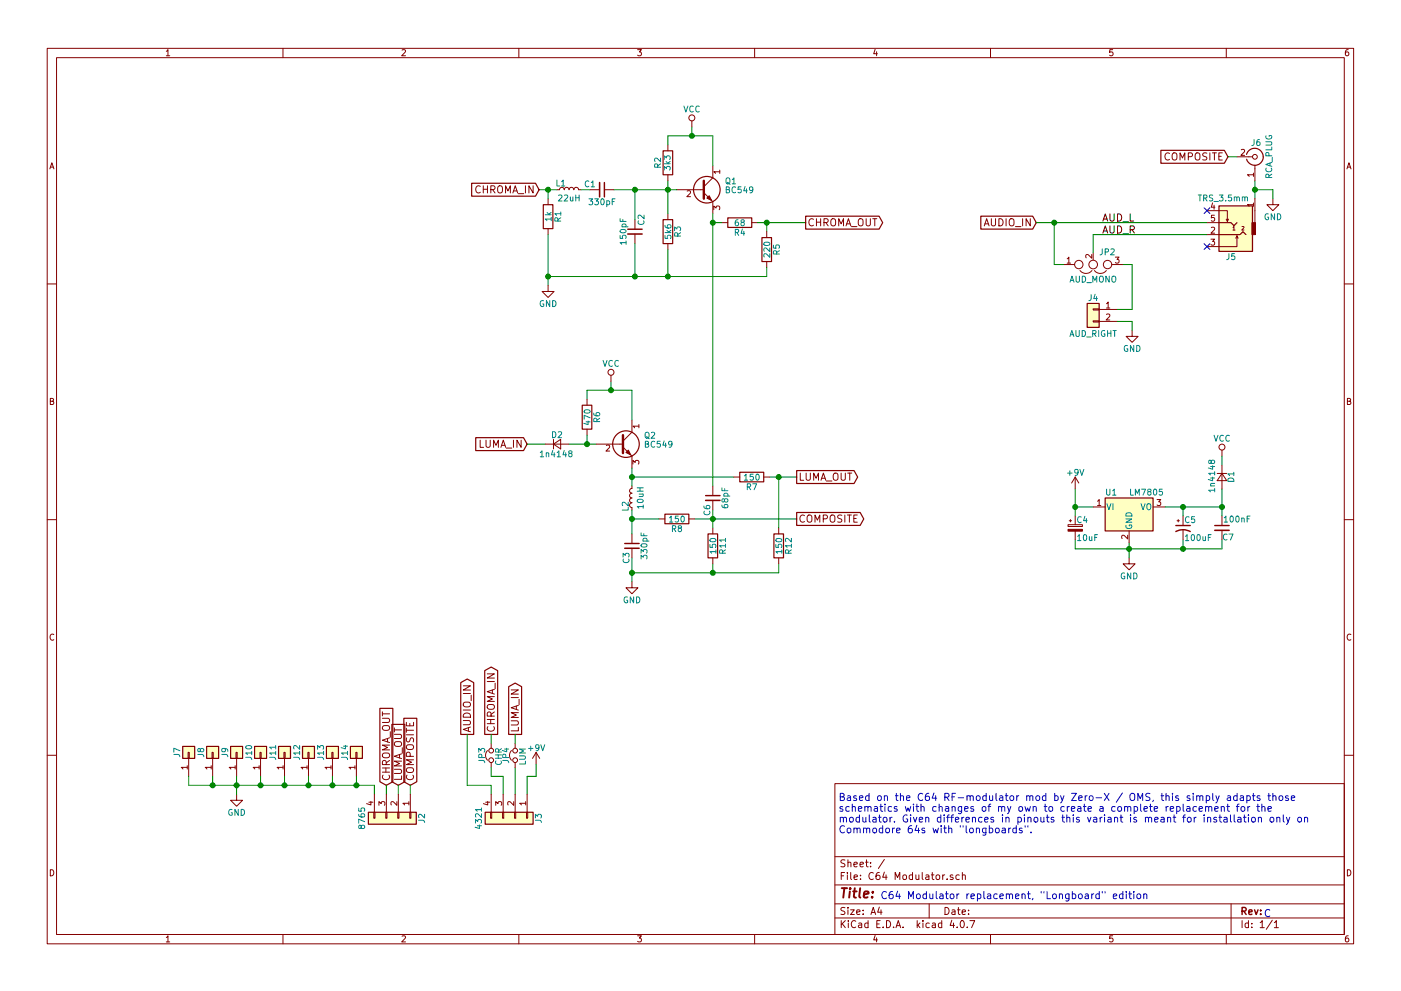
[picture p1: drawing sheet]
EESchema Schematic File Version 2
LIBS:power
LIBS:device
LIBS:switches
LIBS:relays
LIBS:motors
LIBS:transistors
LIBS:conn
LIBS:linear
LIBS:regul
LIBS:74xx
LIBS:cmos4000
LIBS:adc-dac
LIBS:memory
LIBS:xilinx
LIBS:microcontrollers
LIBS:dsp
LIBS:microchip
LIBS:analog_switches
LIBS:motorola
LIBS:texas
LIBS:intel
LIBS:audio
LIBS:interface
LIBS:digital-audio
LIBS:philips
LIBS:display
LIBS:cypress
LIBS:siliconi
LIBS:opto
LIBS:atmel
LIBS:contrib
LIBS:valves
LIBS:rca_plug
LIBS:trs_3.5mm
LIBS:6569_modulator
LIBS:C64 Modulator-cache
EELAYER 25 0
EELAYER END
$Descr A4 11693 8268
encoding utf-8
Sheet 1 1
Title ""
Date ""
Rev ""
Comp ""
Comment1 ""
Comment2 ""
Comment3 ""
Comment4 ""
$EndDescr
$Comp
L VCC #PWR01
U 1 1
P 5775 1050
F 0 "#PWR01" H 5775 900 50  0001 C CNN
F 1 "VCC" H 5775 1200 50  0000 C CNN
F 2 "" H 5775 1050 50  0001 C CNN
F 3 "" H 5775 1050 50  0001 C CNN
	1    5775 1050
	1    0    0    -1  
$EndComp
$Comp
L BC549 Q1
U 1 1
P 5850 1575
F 0 "Q1" H 6050 1650 50  0000 L CNN
F 1 "BC549" H 6050 1575 50  0000 L CNN
F 2 "TO_SOT_Packages_THT:TO-92_Inline_Wide" H 6050 1500 50  0001 L CIN
F 3 "" H 5850 1575 50  0001 L CNN
	1    5850 1575
	1    0    0    -1  
$EndComp
Wire Wire Line
	5950 1125 5950 1375
$Comp
L R R2
U 1 1
P 5575 1350
F 0 "R2" V 5655 1350 50  0000 C CNN
F 1 "3k3" V 5575 1350 50  0000 C CNN
F 2 "Resistors_THT:R_Axial_DIN0207_L6.3mm_D2.5mm_P10.16mm_Horizontal" V 5505 1350 50  0001 C CNN
F 3 "" H 5575 1350 50  0001 C CNN
	1    5575 1350
	-1   0    0    1   
$EndComp
$Comp
L R R3
U 1 1
P 5575 1925
F 0 "R3" V 5655 1925 50  0000 C CNN
F 1 "5k6" V 5575 1925 50  0000 C CNN
F 2 "Resistors_THT:R_Axial_DIN0207_L6.3mm_D2.5mm_P10.16mm_Horizontal" V 5505 1925 50  0001 C CNN
F 3 "" H 5575 1925 50  0001 C CNN
	1    5575 1925
	1    0    0    -1  
$EndComp
Wire Wire Line
	5575 1500 5575 1775
Wire Wire Line
	5125 1575 5650 1575
Connection ~ 5575 1575
$Comp
L C_Small C1
U 1 1
P 5025 1575
F 0 "C1" V 4975 1425 50  0000 L CNN
F 1 "330pF" V 5125 1575 50  0000 C CNN
F 2 "Capacitors_THT:C_Disc_D4.7mm_W2.5mm_P5.00mm" H 5025 1575 50  0001 C CNN
F 3 "" H 5025 1575 50  0001 C CNN
	1    5025 1575
	0    1    1    0   
$EndComp
$Comp
L L_Small L1
U 1 1
P 4750 1575
F 0 "L1" V 4800 1600 50  0000 L CNN
F 1 "22uH" V 4675 1575 50  0000 C CNN
F 2 "Inductors_THT:L_Axial_L6.6mm_D2.7mm_P10.16mm_Horizontal_Vishay_IM-2" H 4750 1575 50  0001 C CNN
F 3 "" H 4750 1575 50  0001 C CNN
	1    4750 1575
	0    -1   -1   0   
$EndComp
Wire Wire Line
	4850 1575 4925 1575
$Comp
L R R1
U 1 1
P 4575 1800
F 0 "R1" V 4655 1800 50  0000 C CNN
F 1 "1k" V 4575 1800 50  0000 C CNN
F 2 "Resistors_THT:R_Axial_DIN0207_L6.3mm_D2.5mm_P10.16mm_Horizontal" V 4505 1800 50  0001 C CNN
F 3 "" H 4575 1800 50  0001 C CNN
	1    4575 1800
	1    0    0    -1  
$EndComp
Wire Wire Line
	4500 1575 4650 1575
Wire Wire Line
	4575 1575 4575 1650
$Comp
L C_Small C2
U 1 1
P 5300 1925
F 0 "C2" V 5350 1975 50  0000 L CNN
F 1 "150pF" V 5200 1925 50  0000 C CNN
F 2 "Capacitors_THT:C_Disc_D4.7mm_W2.5mm_P5.00mm" H 5300 1925 50  0001 C CNN
F 3 "" H 5300 1925 50  0001 C CNN
	1    5300 1925
	1    0    0    -1  
$EndComp
Connection ~ 5300 1575
Wire Wire Line
	4575 1950 4575 2375
Wire Wire Line
	5575 2300 5575 2075
Wire Wire Line
	5300 1575 5300 1825
$Comp
L R R4
U 1 1
P 6175 1850
F 0 "R4" V 6255 1850 50  0000 C CNN
F 1 "68" V 6175 1850 50  0000 C CNN
F 2 "Resistors_THT:R_Axial_DIN0207_L6.3mm_D2.5mm_P10.16mm_Horizontal" V 6105 1850 50  0001 C CNN
F 3 "" H 6175 1850 50  0001 C CNN
	1    6175 1850
	0    1    1    0   
$EndComp
Wire Wire Line
	5950 1775 5950 4050
Wire Wire Line
	5950 1850 6025 1850
Wire Wire Line
	6325 1850 6725 1850
Wire Wire Line
	6400 1850 6400 1925
$Comp
L R R5
U 1 1
P 6400 2075
F 0 "R5" V 6480 2075 50  0000 C CNN
F 1 "220" V 6400 2075 50  0000 C CNN
F 2 "Resistors_THT:R_Axial_DIN0207_L6.3mm_D2.5mm_P10.16mm_Horizontal" V 6330 2075 50  0001 C CNN
F 3 "" H 6400 2075 50  0001 C CNN
	1    6400 2075
	1    0    0    -1  
$EndComp
Wire Wire Line
	6400 2300 6400 2225
Wire Wire Line
	4575 2300 6400 2300
Connection ~ 5575 2300
Wire Wire Line
	5300 2025 5300 2300
Connection ~ 5300 2300
Connection ~ 6400 1850
Text GLabel 6725 1850 2    60   Output ~ 0
CHROMA_OUT
Text GLabel 4500 1575 0    60   Input ~ 0
CHROMA_IN
Connection ~ 4575 1575
$Comp
L BC549 Q2
U 1 1
P 5175 3700
F 0 "Q2" H 5375 3775 50  0000 L CNN
F 1 "BC549" H 5375 3700 50  0000 L CNN
F 2 "TO_SOT_Packages_THT:TO-92_Inline_Wide" H 5375 3625 50  0001 L CIN
F 3 "" H 5175 3700 50  0001 L CNN
	1    5175 3700
	1    0    0    -1  
$EndComp
$Comp
L R R6
U 1 1
P 4900 3475
F 0 "R6" V 4980 3475 50  0000 C CNN
F 1 "470" V 4900 3475 50  0000 C CNN
F 2 "Resistors_THT:R_Axial_DIN0207_L6.3mm_D2.5mm_P10.16mm_Horizontal" V 4830 3475 50  0001 C CNN
F 3 "" H 4900 3475 50  0001 C CNN
	1    4900 3475
	1    0    0    -1  
$EndComp
Wire Wire Line
	4900 3625 4900 3700
Wire Wire Line
	4750 3700 4975 3700
Wire Wire Line
	4900 3325 4900 3250
Wire Wire Line
	4900 3250 5275 3250
Wire Wire Line
	5275 3250 5275 3500
Text GLabel 4400 3700 0    60   Input ~ 0
LUMA_IN
$Comp
L D_Small D2
U 1 1
P 4650 3700
F 0 "D2" H 4600 3780 50  0000 L CNN
F 1 "1n4148" H 4500 3620 50  0000 L CNN
F 2 "Diodes_THT:D_DO-35_SOD27_P7.62mm_Horizontal" V 4650 3700 50  0001 C CNN
F 3 "" V 4650 3700 50  0001 C CNN
	1    4650 3700
	1    0    0    -1  
$EndComp
Connection ~ 4900 3700
Wire Wire Line
	4400 3700 4550 3700
Wire Wire Line
	5275 3900 5275 4050
Wire Wire Line
	5275 3975 6125 3975
Connection ~ 5275 3975
$Comp
L L_Small L2
U 1 1
P 5275 4150
F 0 "L2" V 5325 4175 50  0000 L CNN
F 1 "10uH" V 5200 4150 50  0000 C CNN
F 2 "Inductors_THT:L_Axial_L6.6mm_D2.7mm_P10.16mm_Horizontal_Vishay_IM-2" H 5275 4150 50  0001 C CNN
F 3 "" H 5275 4150 50  0001 C CNN
	1    5275 4150
	-1   0    0    1   
$EndComp
Wire Wire Line
	5275 4250 5275 4450
Wire Wire Line
	5275 4325 5500 4325
$Comp
L GND #PWR02
U 1 1
P 4575 2375
F 0 "#PWR02" H 4575 2125 50  0001 C CNN
F 1 "GND" H 4575 2225 50  0000 C CNN
F 2 "" H 4575 2375 50  0001 C CNN
F 3 "" H 4575 2375 50  0001 C CNN
	1    4575 2375
	1    0    0    -1  
$EndComp
Connection ~ 4575 2300
$Comp
L C_Small C3
U 1 1
P 5275 4550
F 0 "C3" V 5225 4400 50  0000 L CNN
F 1 "330pF" V 5375 4550 50  0000 C CNN
F 2 "Capacitors_THT:C_Disc_D4.7mm_W2.5mm_P5.00mm" H 5275 4550 50  0001 C CNN
F 3 "" H 5275 4550 50  0001 C CNN
	1    5275 4550
	1    0    0    -1  
$EndComp
Connection ~ 5275 4325
Wire Wire Line
	5275 4650 5275 4850
Wire Wire Line
	5775 1050 5775 1125
Wire Wire Line
	5575 1125 5950 1125
Wire Wire Line
	5575 1125 5575 1200
Connection ~ 5775 1125
Wire Wire Line
	5100 3250 5100 3175
Connection ~ 5100 3250
$Comp
L VCC #PWR03
U 1 1
P 5100 3175
F 0 "#PWR03" H 5100 3025 50  0001 C CNN
F 1 "VCC" H 5100 3325 50  0000 C CNN
F 2 "" H 5100 3175 50  0001 C CNN
F 3 "" H 5100 3175 50  0001 C CNN
	1    5100 3175
	1    0    0    -1  
$EndComp
$Comp
L GND #PWR04
U 1 1
P 5275 4850
F 0 "#PWR04" H 5275 4600 50  0001 C CNN
F 1 "GND" H 5275 4700 50  0000 C CNN
F 2 "" H 5275 4850 50  0001 C CNN
F 3 "" H 5275 4850 50  0001 C CNN
	1    5275 4850
	1    0    0    -1  
$EndComp
Wire Wire Line
	5275 4775 6500 4775
Connection ~ 5275 4775
$Comp
L C_Small C6
U 1 1
P 5950 4150
F 0 "C6" V 5900 4000 50  0000 L CNN
F 1 "68pF" V 6050 4150 50  0000 C CNN
F 2 "Capacitors_THT:C_Disc_D4.7mm_W2.5mm_P5.00mm" H 5950 4150 50  0001 C CNN
F 3 "" H 5950 4150 50  0001 C CNN
	1    5950 4150
	1    0    0    -1  
$EndComp
Connection ~ 5950 1850
$Comp
L R R11
U 1 1
P 5950 4550
F 0 "R11" V 6030 4550 50  0000 C CNN
F 1 "150" V 5950 4550 50  0000 C CNN
F 2 "Resistors_THT:R_Axial_DIN0207_L6.3mm_D2.5mm_P10.16mm_Horizontal" V 5880 4550 50  0001 C CNN
F 3 "" H 5950 4550 50  0001 C CNN
	1    5950 4550
	1    0    0    -1  
$EndComp
$Comp
L R R12
U 1 1
P 6500 4550
F 0 "R12" V 6580 4550 50  0000 C CNN
F 1 "150" V 6500 4550 50  0000 C CNN
F 2 "Resistors_THT:R_Axial_DIN0207_L6.3mm_D2.5mm_P10.16mm_Horizontal" V 6430 4550 50  0001 C CNN
F 3 "" H 6500 4550 50  0001 C CNN
	1    6500 4550
	1    0    0    -1  
$EndComp
$Comp
L R R8
U 1 1
P 5650 4325
F 0 "R8" V 5730 4325 50  0000 C CNN
F 1 "150" V 5650 4325 50  0000 C CNN
F 2 "Resistors_THT:R_Axial_DIN0207_L6.3mm_D2.5mm_P10.16mm_Horizontal" V 5580 4325 50  0001 C CNN
F 3 "" H 5650 4325 50  0001 C CNN
	1    5650 4325
	0    1    1    0   
$EndComp
Wire Wire Line
	5950 4250 5950 4400
Wire Wire Line
	5800 4325 6650 4325
$Comp
L R R7
U 1 1
P 6275 3975
F 0 "R7" V 6355 3975 50  0000 C CNN
F 1 "150" V 6275 3975 50  0000 C CNN
F 2 "Resistors_THT:R_Axial_DIN0207_L6.3mm_D2.5mm_P10.16mm_Horizontal" V 6205 3975 50  0001 C CNN
F 3 "" H 6275 3975 50  0001 C CNN
	1    6275 3975
	0    1    1    0   
$EndComp
Wire Wire Line
	6425 3975 6650 3975
Text GLabel 6650 3975 2    60   Output ~ 0
LUMA_OUT
Connection ~ 5950 4325
Wire Wire Line
	6500 3975 6500 4400
Connection ~ 6500 3975
Wire Wire Line
	5950 4775 5950 4700
Wire Wire Line
	6500 4775 6500 4700
Connection ~ 5950 4775
Text GLabel 6650 4325 2    60   Output ~ 0
COMPOSITE
Text GLabel 4300 6125 1    60   Output ~ 0
LUMA_IN
Wire Wire Line
	4300 6400 4300 6625
Text GLabel 4100 6125 1    60   Output ~ 0
CHROMA_IN
Wire Wire Line
	4200 6475 4200 6625
Text GLabel 3900 6125 1    60   Output ~ 0
AUDIO_IN
Text GLabel 3425 6550 1    60   Input ~ 0
COMPOSITE
Wire Wire Line
	3425 6550 3425 6625
Text GLabel 3325 6550 1    60   Input ~ 0
LUMA_OUT
Wire Wire Line
	3325 6550 3325 6625
Text GLabel 3225 6550 1    60   Input ~ 0
CHROMA_OUT
Wire Wire Line
	3225 6550 3225 6625
$Comp
L RCA_PLUG J6
U 1 1
P 10475 1300
F 0 "J6" H 10485 1420 50  0000 C CNN
F 1 "RCA_PLUG" V 10590 1300 50  0000 C CNN
F 2 "rca:rca_yellow" H 10475 1300 50  0001 C CNN
F 3 "" H 10475 1300 50  0001 C CNN
	1    10475 1300
	1    0    0    -1  
$EndComp
Text GLabel 10250 1300 0    60   Input ~ 0
COMPOSITE
Wire Wire Line
	10325 1300 10250 1300
$Comp
L GND #PWR05
U 1 1
P 10625 1650
F 0 "#PWR05" H 10625 1400 50  0001 C CNN
F 1 "GND" H 10625 1500 50  0000 C CNN
F 2 "" H 10625 1650 50  0001 C CNN
F 3 "" H 10625 1650 50  0001 C CNN
	1    10625 1650
	1    0    0    -1  
$EndComp
Wire Wire Line
	10475 1500 10475 1650
$Comp
L TRS_3.5mm J5
U 1 1
P 10275 1850
F 0 "J5" H 10275 2140 50  0000 C CNN
F 1 "TRS_3.5mm" H 10125 1650 50  0000 L CNN
F 2 "trs:Tayda_3.5mm_stereo_TRS_jack_A-853" H 10525 1950 50  0001 C CNN
F 3 "" H 10525 1950 50  0001 C CNN
	1    10275 1850
	-1   0    0    1   
$EndComp
Wire Wire Line
	10475 1575 10625 1575
Wire Wire Line
	10625 1575 10625 1650
Connection ~ 10475 1575
NoConn ~ 10075 1750
NoConn ~ 10075 2050
Text GLabel 8650 1850 0    60   Input ~ 0
AUDIO_IN
Text Label 9200 1850 0    60   ~ 0
AUD_L
Text Label 9200 1950 0    60   ~ 0
AUD_R
Wire Wire Line
	8650 1850 10075 1850
Wire Wire Line
	9125 1950 10075 1950
$Comp
L Jumper_NC_Dual JP2
U 1 1
P 9125 2200
F 0 "JP2" H 9175 2100 50  0000 L CNN
F 1 "AUD_MONO" H 9125 2300 50  0000 C BNN
F 2 "Pin_Headers:Pin_Header_Straight_1x03_Pitch2.54mm" H 9125 2200 50  0001 C CNN
F 3 "" H 9125 2200 50  0001 C CNN
	1    9125 2200
	1    0    0    1   
$EndComp
Wire Wire Line
	9125 2100 9125 1950
Wire Wire Line
	8875 2200 8800 2200
Wire Wire Line
	8800 2200 8800 1850
Connection ~ 8800 1850
Wire Wire Line
	9375 2200 9450 2200
Wire Wire Line
	9450 2200 9450 2575
Wire Wire Line
	9450 2575 9325 2575
$Comp
L GND #PWR06
U 1 1
P 1975 6625
F 0 "#PWR06" H 1975 6375 50  0001 C CNN
F 1 "GND" H 1975 6475 50  0000 C CNN
F 2 "" H 1975 6625 50  0001 C CNN
F 3 "" H 1975 6625 50  0001 C CNN
	1    1975 6625
	1    0    0    -1  
$EndComp
Wire Wire Line
	1575 6550 3125 6550
Connection ~ 2775 6550
$Comp
L Conn_01x01 J9
U 1 1
P 1975 6275
F 0 "J9" H 1975 6375 50  0000 C CNN
F 1 " " V 1875 6250 50  0001 C CNN
F 2 "anchors:anchor_circle" H 1975 6275 50  0001 C CNN
F 3 "" H 1975 6275 50  0001 C CNN
	1    1975 6275
	0    -1   -1   0   
$EndComp
Wire Wire Line
	3125 6550 3125 6625
$Comp
L Conn_01x01 J8
U 1 1
P 1775 6275
F 0 "J8" H 1775 6375 50  0000 C CNN
F 1 " " V 1675 6250 50  0001 C CNN
F 2 "anchors:anchor_circle" H 1775 6275 50  0001 C CNN
F 3 "" H 1775 6275 50  0001 C CNN
	1    1775 6275
	0    -1   -1   0   
$EndComp
$Comp
L Conn_01x01 J7
U 1 1
P 1575 6275
F 0 "J7" H 1575 6375 50  0000 C CNN
F 1 " " V 1475 6250 50  0001 C CNN
F 2 "anchors:anchor_circle" H 1575 6275 50  0001 C CNN
F 3 "" H 1575 6275 50  0001 C CNN
	1    1575 6275
	0    -1   -1   0   
$EndComp
Wire Wire Line
	1575 6550 1575 6475
Wire Wire Line
	1775 6475 1775 6550
Connection ~ 2575 6550
$Comp
L Conn_01x01 J10
U 1 1
P 2175 6275
F 0 "J10" H 2175 6375 50  0000 C CNN
F 1 " " V 2075 6250 50  0001 C CNN
F 2 "anchors:anchor_circle" H 2175 6275 50  0001 C CNN
F 3 "" H 2175 6275 50  0001 C CNN
	1    2175 6275
	0    -1   -1   0   
$EndComp
Wire Wire Line
	2175 6475 2175 6550
Connection ~ 2975 6550
Connection ~ 2175 6550
$Comp
L Conn_01x01 J12
U 1 1
P 2575 6275
F 0 "J12" H 2575 6375 50  0000 C CNN
F 1 " " V 2475 6250 50  0001 C CNN
F 2 "anchors:anchor_circle" H 2575 6275 50  0001 C CNN
F 3 "" H 2575 6275 50  0001 C CNN
	1    2575 6275
	0    -1   -1   0   
$EndComp
$Comp
L Conn_01x01 J11
U 1 1
P 2375 6275
F 0 "J11" H 2375 6375 50  0000 C CNN
F 1 " " V 2275 6250 50  0001 C CNN
F 2 "anchors:anchor_circle" H 2375 6275 50  0001 C CNN
F 3 "" H 2375 6275 50  0001 C CNN
	1    2375 6275
	0    -1   -1   0   
$EndComp
Wire Wire Line
	2575 6475 2575 6550
Connection ~ 1775 6550
Wire Wire Line
	2375 6475 2375 6550
Connection ~ 2375 6550
$Comp
L Conn_01x01 J14
U 1 1
P 2975 6275
F 0 "J14" H 2975 6375 50  0000 C CNN
F 1 " " V 2875 6250 50  0001 C CNN
F 2 "anchors:anchor_circle" H 2975 6275 50  0001 C CNN
F 3 "" H 2975 6275 50  0001 C CNN
	1    2975 6275
	0    -1   -1   0   
$EndComp
$Comp
L Conn_01x01 J13
U 1 1
P 2775 6275
F 0 "J13" H 2775 6375 50  0000 C CNN
F 1 " " V 2675 6250 50  0001 C CNN
F 2 "anchors:anchor_circle" H 2775 6275 50  0001 C CNN
F 3 "" H 2775 6275 50  0001 C CNN
	1    2775 6275
	0    -1   -1   0   
$EndComp
Wire Wire Line
	2975 6475 2975 6550
Wire Wire Line
	2775 6475 2775 6550
Wire Wire Line
	1975 6475 1975 6625
Connection ~ 1975 6550
$Comp
L +9V #PWR07
U 1 1
P 4475 6375
F 0 "#PWR07" H 4475 6225 50  0001 C CNN
F 1 "+9V" H 4475 6515 50  0000 C CNN
F 2 "" H 4475 6375 50  0001 C CNN
F 3 "" H 4475 6375 50  0001 C CNN
	1    4475 6375
	1    0    0    -1  
$EndComp
Wire Wire Line
	4400 6475 4400 6625
$Comp
L Jumper_NC_Small JP3
U 1 1
P 4100 6300
F 0 "JP3" H 4100 6380 50  0000 C CNN
F 1 "CHR" H 4110 6240 50  0000 C CNN
F 2 "Pin_Headers:Pin_Header_Straight_1x02_Pitch2.54mm" H 4100 6300 50  0001 C CNN
F 3 "" H 4100 6300 50  0001 C CNN
	1    4100 6300
	0    -1   1    0   
$EndComp
$Comp
L Jumper_NC_Small JP4
U 1 1
P 4300 6300
F 0 "JP4" H 4300 6380 50  0000 C CNN
F 1 "LUM" H 4310 6240 50  0000 C CNN
F 2 "Pin_Headers:Pin_Header_Straight_1x02_Pitch2.54mm" H 4300 6300 50  0001 C CNN
F 3 "" H 4300 6300 50  0001 C CNN
	1    4300 6300
	0    -1   1    0   
$EndComp
Wire Wire Line
	4100 6400 4100 6475
Wire Wire Line
	4100 6475 4200 6475
Wire Wire Line
	4400 6475 4475 6475
Wire Wire Line
	4475 6475 4475 6375
Wire Wire Line
	4300 6125 4300 6200
Wire Wire Line
	4100 6125 4100 6200
Wire Wire Line
	3900 6125 3900 6550
Wire Wire Line
	3900 6550 4100 6550
Wire Wire Line
	4100 6550 4100 6625
$Comp
L LM7805_TO220 U1
U 1 1
P 9425 4225
F 0 "U1" H 9275 4350 50  0000 C CNN
F 1 "LM7805" H 9425 4350 50  0000 L CNN
F 2 "TO_SOT_Packages_THT:TO-220-3_Horizontal" H 9425 4450 50  0001 C CIN
F 3 "" H 9425 4175 50  0001 C CNN
	1    9425 4225
	1    0    0    -1  
$EndComp
$Comp
L +9V #PWR08
U 1 1
P 8975 4075
F 0 "#PWR08" H 8975 3925 50  0001 C CNN
F 1 "+9V" H 8975 4215 50  0000 C CNN
F 2 "" H 8975 4075 50  0001 C CNN
F 3 "" H 8975 4075 50  0001 C CNN
	1    8975 4075
	1    0    0    -1  
$EndComp
Wire Wire Line
	9125 4225 8975 4225
Wire Wire Line
	8975 4075 8975 4300
Connection ~ 8975 4225
$Comp
L CP1_Small C5
U 1 1
P 9875 4400
F 0 "C5" H 9885 4470 50  0000 L CNN
F 1 "100uF" H 9885 4320 50  0000 L CNN
F 2 "Capacitors_THT:CP_Radial_D5.0mm_P2.50mm" H 9875 4400 50  0001 C CNN
F 3 "" H 9875 4400 50  0001 C CNN
	1    9875 4400
	1    0    0    -1  
$EndComp
Wire Wire Line
	9725 4225 10200 4225
Wire Wire Line
	9875 4300 9875 4225
$Comp
L C_Small C7
U 1 1
P 10200 4400
F 0 "C7" H 10100 4325 50  0000 L CNN
F 1 "100nF" H 10075 4475 50  0000 C CNN
F 2 "Capacitors_THT:C_Disc_D4.7mm_W2.5mm_P5.00mm" H 10200 4400 50  0001 C CNN
F 3 "" H 10200 4400 50  0001 C CNN
	1    10200 4400
	-1   0    0    -1  
$EndComp
Wire Wire Line
	10200 4075 10200 4300
Connection ~ 9875 4225
Wire Wire Line
	8975 4500 8975 4575
Wire Wire Line
	8975 4575 10200 4575
Wire Wire Line
	9425 4525 9425 4650
Wire Wire Line
	9875 4575 9875 4500
Connection ~ 9425 4575
Wire Wire Line
	10200 4575 10200 4500
Connection ~ 9875 4575
$Comp
L GND #PWR09
U 1 1
P 9425 4650
F 0 "#PWR09" H 9425 4400 50  0001 C CNN
F 1 "GND" H 9425 4500 50  0000 C CNN
F 2 "" H 9425 4650 50  0001 C CNN
F 3 "" H 9425 4650 50  0001 C CNN
	1    9425 4650
	1    0    0    -1  
$EndComp
$Comp
L VCC #PWR010
U 1 1
P 10200 3800
F 0 "#PWR010" H 10200 3650 50  0001 C CNN
F 1 "VCC" H 10200 3950 50  0000 C CNN
F 2 "" H 10200 3800 50  0001 C CNN
F 3 "" H 10200 3800 50  0001 C CNN
	1    10200 3800
	1    0    0    -1  
$EndComp
Connection ~ 10200 4225
$Comp
L 6569_4321 J3
U 1 1
P 4300 6825
F 0 "J3" H 4300 7025 50  0000 C CNN
F 1 "4321" H 4300 6525 50  0000 C CNN
F 2 "Pin_Headers:Pin_Header_Straight_1x04_Pitch2.54mm" H 4300 6825 50  0001 C CNN
F 3 "" H 4300 6825 50  0001 C CNN
	1    4300 6825
	0    1    1    0   
$EndComp
$Comp
L 6569_8765 J2
U 1 1
P 3325 6825
F 0 "J2" H 3325 7025 50  0000 C CNN
F 1 "8765" H 3325 6525 50  0000 C CNN
F 2 "Pin_Headers:Pin_Header_Straight_1x04_Pitch2.54mm" H 3325 6825 50  0001 C CNN
F 3 "" H 3325 6825 50  0001 C CNN
	1    3325 6825
	0    1    1    0   
$EndComp
$Comp
L D_Small D1
U 1 1
P 10200 3975
F 0 "D1" H 10150 4055 50  0000 L CNN
F 1 "1n4148" H 10050 3895 50  0000 L CNN
F 2 "Diodes_THT:D_DO-35_SOD27_P7.62mm_Horizontal" V 10200 3975 50  0001 C CNN
F 3 "" V 10200 3975 50  0001 C CNN
	1    10200 3975
	0    1    1    0   
$EndComp
Wire Wire Line
	10200 3800 10200 3875
$Comp
L Conn_01x02 J4
U 1 1
P 9125 2575
F 0 "J4" H 9125 2675 50  0000 C CNN
F 1 "AUD_RIGHT" H 9125 2375 50  0000 C CNN
F 2 "Pin_Headers:Pin_Header_Straight_1x02_Pitch2.54mm" H 9125 2575 50  0001 C CNN
F 3 "" H 9125 2575 50  0001 C CNN
	1    9125 2575
	-1   0    0    -1  
$EndComp
$Comp
L GND #PWR011
U 1 1
P 9450 2750
F 0 "#PWR011" H 9450 2500 50  0001 C CNN
F 1 "GND" H 9450 2600 50  0000 C CNN
F 2 "" H 9450 2750 50  0001 C CNN
F 3 "" H 9450 2750 50  0001 C CNN
	1    9450 2750
	1    0    0    -1  
$EndComp
Wire Wire Line
	9450 2750 9450 2675
Wire Wire Line
	9450 2675 9325 2675
$Comp
L CP_Small C4
U 1 1
P 8975 4400
F 0 "C4" H 8985 4470 50  0000 L CNN
F 1 "10uF" H 8985 4320 50  0000 L CNN
F 2 "Capacitors_THT:CP_Radial_D5.0mm_P2.50mm" H 8975 4400 50  0001 C CNN
F 3 "" H 8975 4400 50  0001 C CNN
	1    8975 4400
	1    0    0    -1  
$EndComp
Text Notes 7000 6950 0    60   ~ 0
Based on the C64 RF-modulator mod by Zero-X / OMS, this simply adapts those\nschematics with changes of my own to create a complete replacement for the\nmodulator. Given differences in pinouts this variant is meant for installation only on\nCommodore 64s with "longboards".
Text Notes 7350 7500 0    60   ~ 0
C64 Modulator replacement, "Longboard" edition
Text Notes 10550 7650 0    60   ~ 0
C
$EndSCHEMATC
